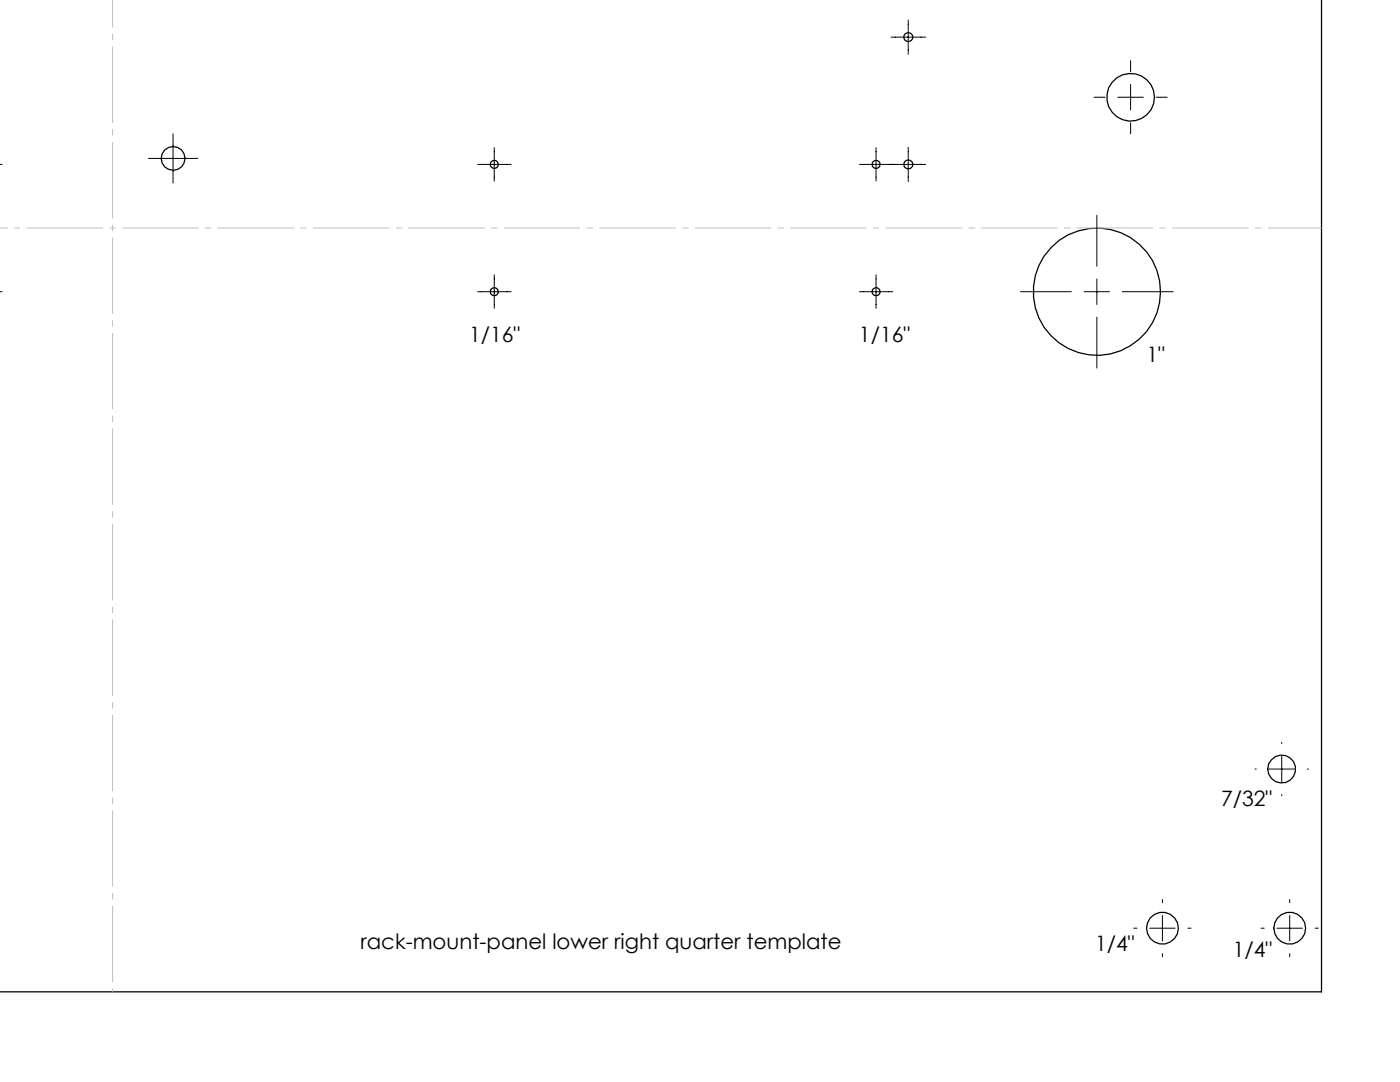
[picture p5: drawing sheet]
<svg xmlns="http://www.w3.org/2000/svg" width="279mm" height="216mm" viewBox="0 0 279 216" stroke-linecap="round" stroke-linejoin="round" font-family="sans-serif">
<g fill="none" stroke="#000" stroke-width=".25">
<path d="M263.7 0v197.9h-263.8"/>
<circle cx="181.3" cy="7.4" r=".9"/>
<circle cx="225.6" cy="19.4" r="4.8"/>
<circle cx="34.6" cy="31.6" r="2.38"/>
<circle cx="98.6" cy="32.8" r=".8"/>
<circle cx="174.8" cy="32.8" r=".8"/>
<circle cx="181.3" cy="32.8" r=".9"/>
<circle cx="98.6" cy="58.2" r=".8"/>
<circle cx="174.8" cy="58.2" r=".8"/>
<circle cx="218.9" cy="58.2" r="12.7"/>
<circle cx="255.8" cy="153.4" r="2.78"/>
<circle cx="232" cy="185.2" r="3.2"/>
<circle cx="257.4" cy="185.2" r="3.2"/>
</g>
<path d="M22.5 -.1v198" fill="none" stroke="#c0c0c0" stroke-width=".2" stroke-dasharray="15.2 1.3 1.3 1.3" stroke-dashoffset="-1.9" stroke-linecap="butt"/>
<path d="M-.1 45.5h263.9" fill="none" stroke="#c0c0c0" stroke-width=".2" stroke-dasharray="15.2 1.3 1.3 1.3" stroke-dashoffset="4.4" stroke-linecap="butt"/>
<g fill="none" stroke="#000" stroke-width=".2">
<path d="M177.8 7.4h6.9M181.3 4v6.8M218.3 19.4h2.3M223.1 19.4h5.1M225.6 12.1v2.2M225.6 16.9v5M230.7 19.4h2.2M0 32.8h.4M29.6 31.6h9.9M34.5 26.7v9.8M95.3 32.8h6.7M98.6 29.5v6.6"/>
<path d="M171.5 32.8h13.2M174.8 29.5v6.6M181.3 29.4v6.8M225.6 24.5v2.2M0 58.2h.4M95.3 58.2h6.7M98.6 54.9v6.6M171.5 58.2h6.7M174.8 54.9v6.6M203.7 58.2h10.1M216.4 58.2h5M218.9 43v10.1"/>
<path d="M218.9 55.7v5M224 58.2h10.1M218.9 63.3v10.1M250.5 153.5h.2M253.3 153.5h5M255.8 148.1v.3M255.8 150.9v5.1M255.8 158.5v.3M260.9 153.5h.2M232 179.5v.6M257.4 179.5v.6M226.3 185.2h.6"/>
<path d="M229.4 185.2h5.1M232 182.7v5M232 190.3v.6M237.1 185.2h.6M251.7 185.2h.6M254.8 185.2h5.1M257.4 182.7v5M257.4 190.3v.6M262.5 185.2h.6"/>
</g>
<g font-size="4.2">
<text x="93.6" y="68.3">1/16&quot;</text>
<text x="171.4" y="68.3">1/16&quot;</text>
<text x="228.8" y="72.2">1&quot;</text>
<text x="243.7" y="160.8">7/32&quot;</text>
<text x="71.9" y="189.4">rack-mount-panel lower right quarter template</text>
<text x="218.6" y="189.8">1/4&quot;</text>
<text x="246" y="190.9">1/4&quot;</text>
</g>
</svg>
